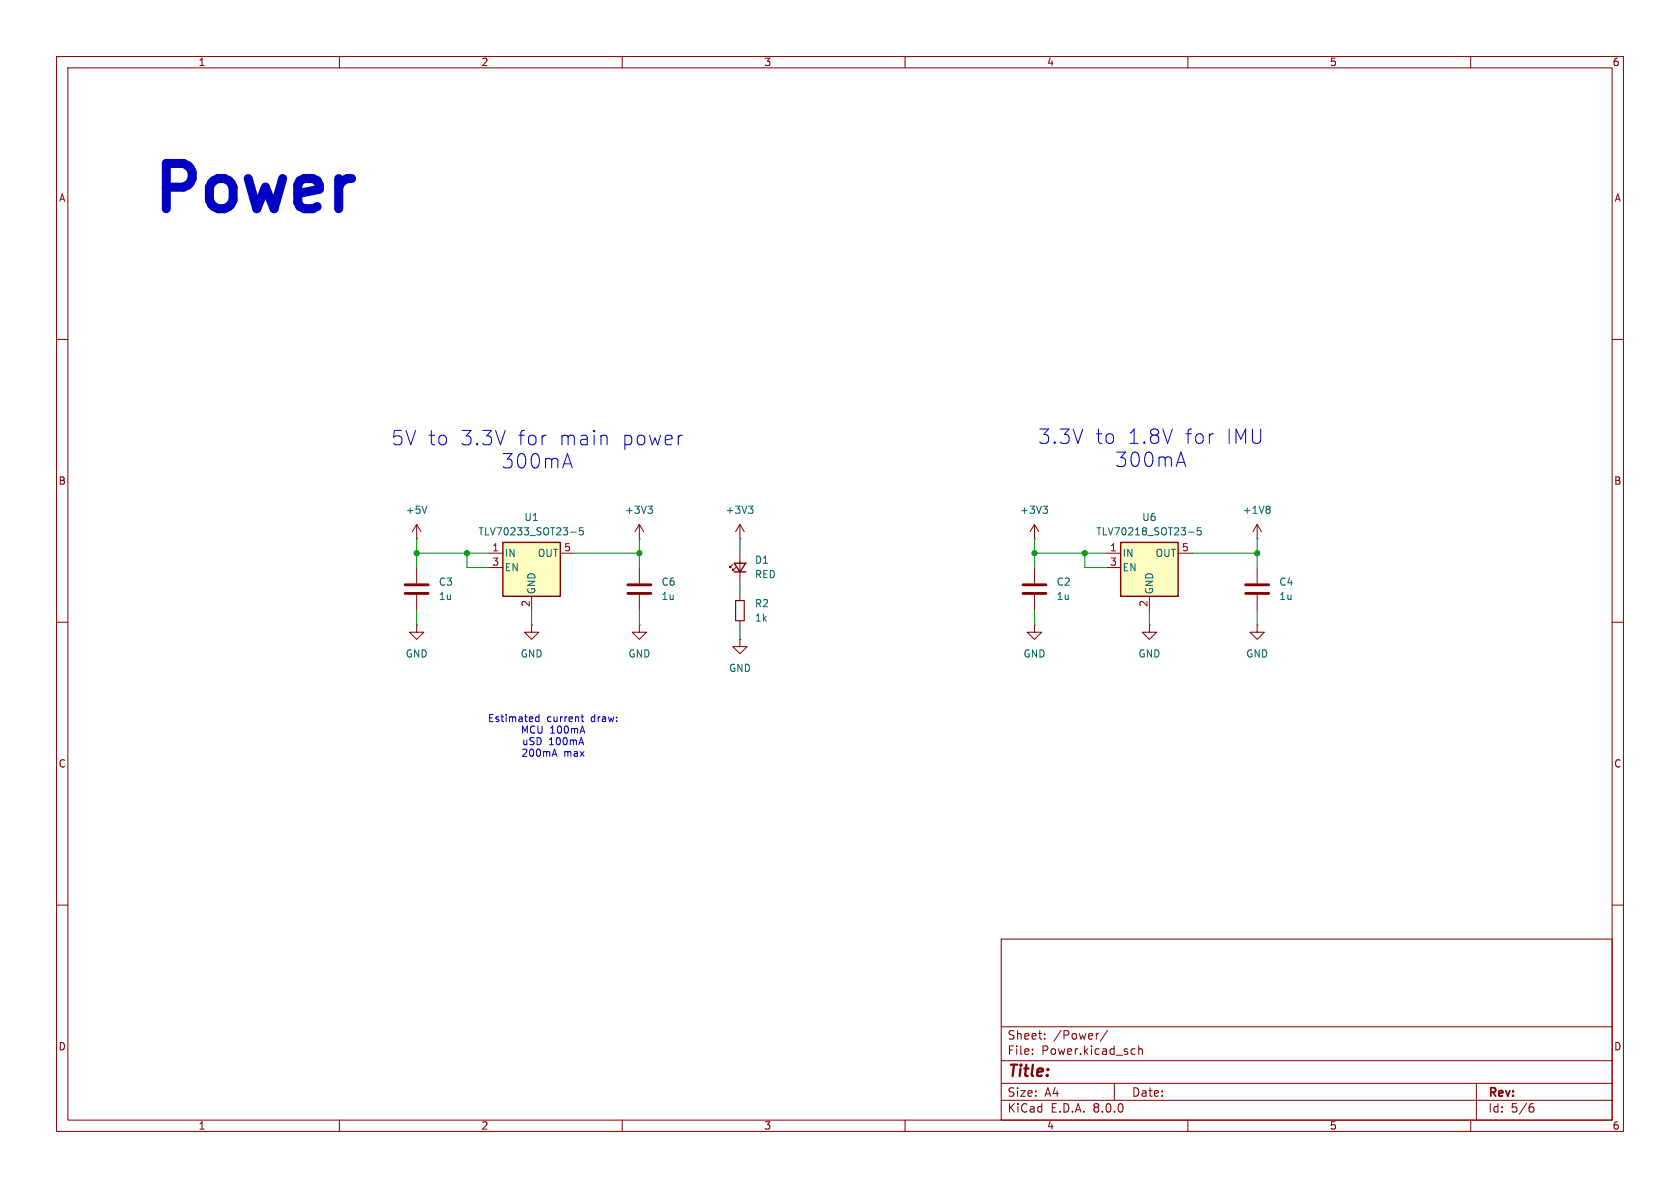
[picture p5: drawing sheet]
<svg xmlns="http://www.w3.org/2000/svg" width="297mm" height="210mm" viewBox="0 0 297 210" stroke-linecap="round" stroke-linejoin="round" font-family="sans-serif">
<g fill="none" stroke="#840000" stroke-width=".18">
<path d="M10 10h277v190h-277zM12 12h273v186h-273zM60 10v2M110 10v2M160 10v2M210 10v2M260 10v2M10 60h2M285 60h2M73.7 95.3h.1M73.7 92.7v2.6M73.7 92.7l-.8 1.3"/>
<path d="M73.7 92.7l.7 1.3M113 95.3h.1M113 92.7l-.7 1.3M113 92.7v2.6M113 92.7l.8 1.3M129.5 99.8l-.5 .5v-.2v.2h.3M130.8 95.3h.1M130.8 92.7l-.8 1.3M130.8 92.7v2.6M130.8 97.8v5.1M130.8 92.7l.8 1.3M10 110h2"/>
<path d="M73.7 100.3v2.8M73.7 105.2v2.8M94 110.5v1.3h1.2l-1.2 1.2-1.3-1.2h1.3M94 110.5h.1M113 110.5v1.3h1.3l-1.3 1.2-1.2-1.2h1.2M113 110.5h.1M130 100.3l-.5 .5v-.2v.2h.3M130.8 113v1.3h1.3l-1.3 1.3-1.3-1.3h1.3M130.8 113h.1M130.8 105.4v.8M130.8 109.7v.8M182.9 100.3v2.8"/>
<path d="M182.9 105.2v2.8M203.2 110.5v1.3h1.3l-1.3 1.2-1.3-1.2h1.3M203.2 110.5h.1M222.2 110.5v1.3h1.3l-1.3 1.2-1.2-1.2h1.2M222.2 110.5h.1M285 110h2M10 160h2M285 160h2M177 166h108v32h-108zM60 198v2M110 198v2M160 198v2"/>
<path d="M177 194.5h108M177 191.5h108M177 187.5h108M177 181.5h108M182.5 186.3v.1M182.5 185.5v.1M184.7 183.6v.1M184.7 182.8v.1M194.2 182.7l-.2 .1M195.8 182.1l-1.3 2M197 191.5v3M200.2 185.4l.5 .1"/>
<path d="M200.7 186.3l-.5 .1M201.3 185.5l.2-.1 .4 .1 .1 .9M201.3 184.9v1.5M210 198v2M260 198v2M261 191.5v6.5M270.6 195.7h.3l.3 .3-.1 .5-.5 .1M271 195.1l-.4 .1"/>
</g>
<path d="M71.6 104.9h4.1M71.6 103.4h4.1M180.8 104.9h4.1M180.8 103.4h4.1" fill="none" stroke="#840000" stroke-width=".51"/>
<path d="M75.5 89.5l-.4 1.2M114.5 89.5h.8l-.4 .5M115.1 90l.2 .2v.3l-.2 .2M132.3 89.5h.8l-.4 .5M132.9 90l.2 .2v.3l-.2 .2" fill="none" stroke="#006464" stroke-width=".18"/>
<path d="M130 106.2h1.6v3.5h-1.6z" fill="none" stroke="#840000" stroke-width=".2"/>
<path d="M129.8 99.6h2l-1 1.5zM129.8 101.1h2" fill="none" stroke="#840000" stroke-width=".25"/>
<path d="M198.1 95.9h10.2v9.5h-10.2z" fill="#ffffc2"/>
<path d="M198.1 95.9h10.2v9.5h-10.2z" fill="none" stroke="#840000" stroke-width=".25"/>
<g fill="none" stroke="#840000" stroke-width=".18">
<path d="M182.9 95.3h.1M182.9 92.7l-.8 1.3M182.9 92.7v2.6M182.9 92.7l.7 1.3M195.6 97.8h2.5M208.3 97.8h2.5M222.2 95.3h.1M222.2 92.7l-.7 1.3M222.2 92.7v2.6M222.2 92.7l.8 1.3M73.7 110.5v1.3h1.2l-1.2 1.2-1.3-1.2h1.3M73.7 110.5h.1"/>
<path d="M113 100.3v2.8M113 105.2v2.8M182.9 110.5v1.3h1.2l-1.2 1.2-1.3-1.2h1.3M182.9 110.5h.1M195.6 100.3h2.5M203.2 105.4v2.6M222.2 100.3v2.8M222.2 105.2v2.8"/>
</g>
<path d="M184.4 89.5h.8l-.4 .5M184.9 90l.3 .2v.3l-.3 .2M210.1 94.1h1M212.3 93.3h-.6l-.1 .6 .2-.1h.4l.2 .2-.1 .4-.2 .2-.5-.2M224.3 89.5l.2 .2-.2 .3 .2 .3v.2l-.2 .2" fill="none" stroke="#006464" stroke-width=".18"/>
<path d="M111 104.9h4.1M111 103.4h4.1M220.2 104.9h4.1M220.2 103.4h4.1" fill="none" stroke="#840000" stroke-width=".51"/>
<path d="M88.9 95.9h10.2v9.5h-10.2z" fill="#ffffc2"/>
<path d="M88.9 95.9h10.2v9.5h-10.2z" fill="none" stroke="#840000" stroke-width=".25"/>
<path d="M86.4 97.8h2.5M99.1 97.8h2.5M86.4 100.3h2.5M94 105.4v2.6" fill="none" stroke="#840000" stroke-width=".18"/>
<path d="M100.9 94.1h1M103.1 93.3h-.6l-.1 .6 .2-.1h.4l.1 .2v.4l-.2 .2-.5-.2" fill="none" stroke="#006464" stroke-width=".18"/>
<path d="M107.2 77.1l.1 .2v1.3M120.4 76.9h.2M208.8 79.9l.8 2.6M100.3 80.2l.9 2.5M95.3 126.3v1.3M95.3 126.8l-.4-.1-.2 .3 .1 .5h.5M97.7 133.3h.6M98 132.4l.5 1.3M102.7 126.7h.5M102.9 126.3v1.1l.3 .2" fill="none" stroke="#0000c2" stroke-width=".18"/>
<g fill="none" stroke="#009600" stroke-width=".18">
<path d="M73.7 97.8h12.7M73.7 95.3v5M82.5 97.8v2.5h3.9M101.6 97.8h11.4M113 95.3v5M130.8 95.3v2.5M182.9 97.8h12.7M182.9 95.3v5M191.8 97.8v2.5h3.8M210.8 97.8h11.4M222.2 95.3v5M73.7 108v2.5"/>
<path d="M94 108v2.5M113 108v2.5M130.8 102.9v2.5M130.8 110.5v2.5M182.9 108v2.5M203.2 108v2.5M222.2 108v2.5"/>
</g>
<g fill="#009600" stroke="#009600" stroke-width=".18">
<circle cx="82.5" cy="97.8" r=".46"/>
<circle cx="113" cy="97.8" r=".46"/>
<circle cx="73.7" cy="97.8" r=".46"/>
<circle cx="222.2" cy="97.8" r=".46"/>
<circle cx="191.8" cy="97.8" r=".46"/>
<circle cx="182.9" cy="97.8" r=".46"/>
</g>
<text font-size="11.1" fill="#0000c2" x="25.9" y="39.7">Power</text>
<g font-size="3.5" fill="#0000c2">
<text x="69.1" y="79">5V to</text>
<text x="81.3" y="79">3.3V</text>
<text x="88.6" y="83">300mA</text>
<text x="91.4" y="79">for</text>
<text x="98.6" y="79">main</text>
<text x="109.6" y="79">power</text>
<text x="183.5" y="78.7">3.3V</text>
<text x="193.6" y="78.7">to</text>
<text x="197.1" y="82.8">300mA</text>
<text x="199.2" y="78.7">1.8V</text>
<text x="209.3" y="78.7">for</text>
<text x="216.5" y="78.7">IMU</text>
</g>
<text font-size="2.8" fill="#840000" x="178" y="190.9">Title:</text>
<g font-size="2.1" fill="#840000">
<text x="178" y="184">Sheet:</text>
<text x="186.2" y="184">/Power/</text>
<text x="178" y="186.7">File:</text>
<text x="184.1" y="186.7">Power.kicad_sch</text>
<text x="178" y="196.9">KiCad</text>
<text x="178" y="194.1">Size:</text>
<text x="184.7" y="194.1">A4</text>
<text x="185.7" y="196.9">E.D.A.</text>
<text x="193.3" y="196.9">8.0.0</text>
<text x="200" y="194.1">Date:</text>
<text x="263" y="194.3">Rev:</text>
<text x="263" y="196.9">Id:</text>
<text x="267.1" y="196.9">5/6</text>
</g>
<g font-size="1.8" fill="#840000">
<text x="35" y="11.9">1</text>
<text x="85" y="11.9">2</text>
<text x="135" y="11.9">3</text>
<text x="185" y="11.9">4</text>
<text x="235" y="11.9">5</text>
<text x="285" y="11.9">6</text>
<text x="10.3" y="35.9">A</text>
<text x="285.3" y="35.9">A</text>
<text x="10.3" y="85.9">B</text>
<text x="285.3" y="85.9">B</text>
<text x="10.3" y="135.9">C</text>
<text x="285.3" y="135.9">C</text>
<text x="10.3" y="185.9">D</text>
<text x="285.3" y="185.9">D</text>
<text x="35" y="199.9">1</text>
<text x="85" y="199.9">2</text>
<text x="135" y="199.9">3</text>
<text x="185" y="199.9">4</text>
<text x="235" y="199.9">5</text>
<text x="285" y="199.9">6</text>
</g>
<g font-size="1.8" fill="#006464">
<text x="71.6" y="91">+5V</text>
<text x="84.5" y="94.8">TLV70233_SOT23-5</text>
<text x="92.6" y="92.3">U1</text>
<text x="110.4" y="91">+3V3</text>
<text x="128.2" y="91">+3V3</text>
<text x="180.2" y="91">+3V3</text>
<text x="193.7" y="94.8">TLV70218_SOT23-5</text>
<text x="201.8" y="92.3">U6</text>
<text x="219.6" y="91">+1V8</text>
<text x="89.2" y="98.7">IN</text>
<text x="89.2" y="101.2">EN</text>
<text x="95" y="98.7">OUT</text>
<text x="133.4" y="99.9">D1</text>
<text x="198.4" y="98.7">IN</text>
<text x="198.4" y="101.2">EN</text>
<text x="204.2" y="98.7">OUT</text>
<text x="77.5" y="103.7">C3</text>
<text x="77.5" y="106.3">1u</text>
<text x="94.8" y="105.2" transform="rotate(-90 94.8 105.2)">GND</text>
<text x="116.8" y="103.7">C6</text>
<text x="116.8" y="106.3">1u</text>
<text x="133.4" y="107.5">R2</text>
<text x="133.4" y="102.4">RED</text>
<text x="186.7" y="103.7">C2</text>
<text x="186.7" y="106.3">1u</text>
<text x="204.1" y="105.2" transform="rotate(-90 204.1 105.2)">GND</text>
<text x="226.1" y="103.7">C4</text>
<text x="226.1" y="106.3">1u</text>
<text x="133.4" y="110.1">1k</text>
<text x="71.6" y="116.4">GND</text>
<text x="91.9" y="116.4">GND</text>
<text x="111" y="116.4">GND</text>
<text x="128.8" y="119">GND</text>
<text x="180.8" y="116.4">GND</text>
<text x="201.2" y="116.4">GND</text>
<text x="220.2" y="116.4">GND</text>
</g>
<g font-size="1.8" fill="#a90000">
<text x="86.9" y="97.5">1</text>
<text x="86.9" y="100.1">3</text>
<text x="99.6" y="97.5">5</text>
<text x="196.1" y="97.5">1</text>
<text x="196.1" y="100.1">3</text>
<text x="208.8" y="97.5">5</text>
<text x="93.7" y="107.4" transform="rotate(-90 93.7 107.4)">2</text>
<text x="202.9" y="107.4" transform="rotate(-90 202.9 107.4)">2</text>
</g>
<g font-size="1.8" fill="#0000c2">
<text x="86.2" y="127.8">Estimated</text>
<text x="92" y="129.9">MCU 100mA</text>
<text x="92.2" y="131.9">uSD</text>
<text x="96.7" y="127.8">current</text>
<text x="97" y="131.9">100mA</text>
<text x="104.6" y="127.8">draw:</text>
<text x="92.1" y="134">200mA</text>
<text x="99.6" y="134">max</text>
</g>
</svg>
